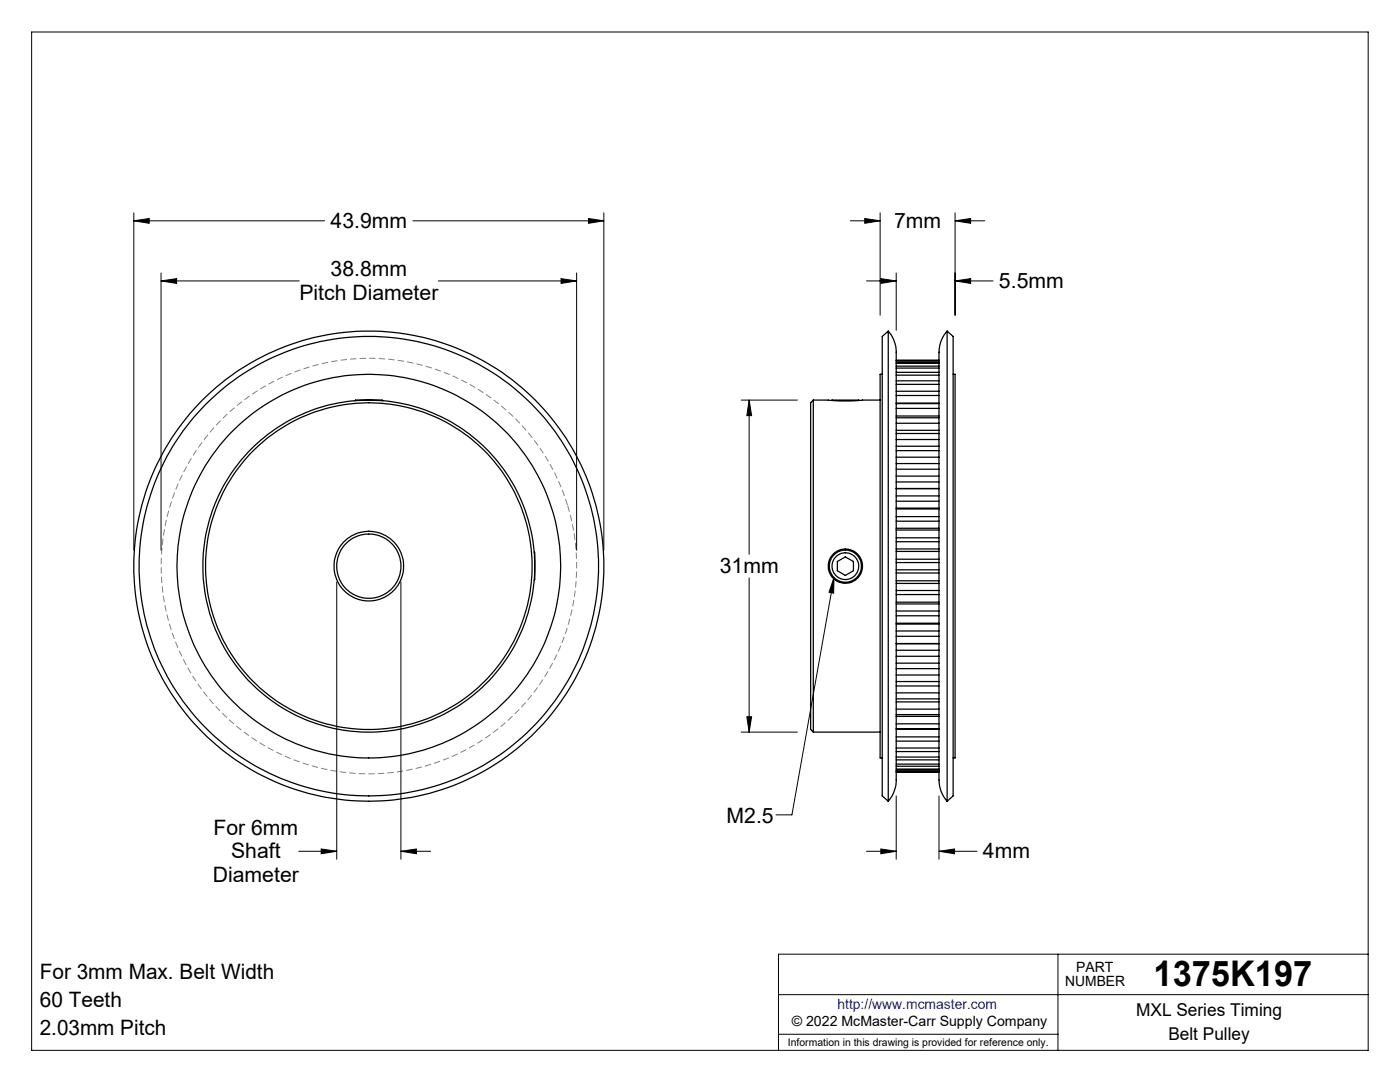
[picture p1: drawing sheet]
<svg xmlns="http://www.w3.org/2000/svg" width="279mm" height="216mm" viewBox="0 0 279 216" stroke-linecap="round" stroke-linejoin="round" font-family="sans-serif">
<g fill="none" stroke="#000" stroke-width=".2">
<path d="M6.3 6.4h266.7v203.2h-266.7zM26.7 44.1l3.1-.5v1zM26.7 42.5v67.3M26.7 44.1h38.1M32.1 56.1l3.1-.5v1zM32.1 54.5v55.3M32.1 56.1h27.6M82.4 44.1h38.1M87.5 56.1h27.6M112 55.6l3.1 .5-3.1 .5zM115.1 54.5v55.3M117.4 43.6l3.1 .5-3.1 .5z"/>
<path d="M120.5 42.5v67.3M169.7 44.1h5.9M172.6 43.6l3 .5-3 .5zM172.9 56.1h6M175.6 42.5v20.4M175.8 55.6l3.1 .5-3.1 .5zM178.9 54.5v11.4M190.6 44.1l3.1-.5v1zM190.6 56.1l3.1-.5v1zM190.6 56.1h7.6M190.6 44.1h5.9M190.6 42.5v20.4"/>
<path d="M147.9 79.8h11.2M149.5 79.8l.5 3.1h-1zM149.5 79.8v30.8M67.2 116.1v55.4M80 116.1v55.4M149.5 115.3v30.8M166.4 115.3v3.1l-.9-.2zM166.4 115.3l-8.4 47.3h-3.1M147.9 146.1h11.2M149 143h1l-.5 3.1zM178.9 158.8v12.7M187.4 158.8v12.7"/>
<path d="M59.6 169.9h7.6M64.1 169.4l3.1 .5-3.1 .5zM80 169.9l3.1-.5v1zM80 169.9h5.9M172.9 169.9h6M175.8 169.4l3.1 .5-3.1 .5zM187.4 169.9l3.1-.5v1zM187.4 169.9h7.6M155.4 198.5h117.6M211.1 190.4v19.2M273 190.4h-117.6v19.2M155.4 206.4h55.7"/>
</g>
<path d="M113.3 100.8a41.5 41.5 0 0 0-69.5-16.7 41.5 41.5 0 0 0 19.1 68.9 41.5 41.5 0 0 0 50.9-50.1l-.5-2.1" fill="none" stroke="#808080" stroke-width=".2" stroke-dasharray="1.3 .6" stroke-dashoffset="-.1" stroke-linecap="butt"/>
<g fill="#000">
<path d="M166.4 115.3v3.1l-.9-.2z"/>
<path d="M64.1 169.4l3.1 .5-3.1 .5zM80 169.9l3.1-.5v1zM32.1 56.1l3.1-.5v1zM112 55.6l3.1 .5-3.1 .5zM26.7 44.1l3.1-.5v1zM117.4 43.6l3.1 .5-3.1 .5zM149.5 79.8l.5 3.1h-1zM149 143h1l-.5 3.1zM172.6 43.6l3 .5-3 .5zM190.6 44.1l3.1-.5v1zM175.8 55.6l3.1 .5-3.1 .5zM190.6 56.1l3.1-.5v1zM175.8 169.4l3.1 .5-3.1 .5zM187.4 169.9l3.1-.5v1z"/>
</g>
<g fill="none" stroke="#000" stroke-width=".25">
<path d="M70.8 80l.1-.2h5.4l.1 .2M162.3 79.8h3l2.2 .2 8.1-.2M162.3 79.8v66.3M162.3 79.8l-.5 .6v65.2l.5 .5M166 79.9h5.4M176.1 74.7h-.5v76.5h.5M177.3 66.1a7.2 7.2 0 0 1 1.6 5.7v83.5a6.6 6.6 0 0 1-1.6 4.6M177.3 66.1v93.8M177.3 66.1l-1.2 1v91.7l1.2 1.1M178.9 78.9h8.5M178.9 78.1h8.5M178.9 76.7h8.5"/>
<path d="M178.9 76h8.5M178.9 74.9h8.5M178.9 74.3h8.5M178.9 73.4h8.5M178.9 73.1h8.5M178.9 72.5h8.5M178.9 72.2h8.5M178.9 72h8.5M178.9 71.9h8.5M189 66.1a7.6 7.6 0 0 0-1.6 5.9v83.4a6.4 6.4 0 0 0 1.6 4.5M189 66.1v93.8M189 66.1l1.2 1v91.7l-1.2 1.1"/>
<path d="M190.2 74.7h.4v76.5h-.4M178.9 99h8.5M178.9 97.5h8.5M178.9 96.2h8.5M178.9 95h8.5M178.9 93.6h8.5M178.9 91.2h8.5M178.9 89.9h8.5M178.9 92.5h8.5M178.9 89h8.5M178.9 87.7h8.5M178.9 86.5h8.5"/>
<path d="M178.9 85.9h8.5M178.9 84.5h8.5M178.9 83.4h8.5M178.9 83h8.5M178.9 81.5h8.5M178.9 80.5h8.5M178.9 80.4h8.5M106.6 110.2l.1 .1v5.3l-.1 .1M167.1 112l1.6-.9 1.6 .9v1.9l-1.6 .9-1.6-.9zM178.9 115.9h8.5M178.9 114.3h8.5M178.9 113.7h8.5"/>
<path d="M178.9 112.3h8.5M178.9 111.6h8.5M178.9 110h8.5M178.9 116.4h8.5M178.9 109.5h8.5M178.9 118.6h8.5M178.9 117.8h8.5M178.9 107.3h8.5M178.9 105.8h8.5M178.9 108.1h8.5M178.9 105.4h8.5M178.9 103.1h8.5"/>
<path d="M178.9 101.6h8.5M178.9 104h8.5M178.9 101.4h8.5M178.9 100h8.5M178.9 120.2h8.5M178.9 120.5h8.5M178.9 122.9h8.5M178.9 121.9h8.5M178.9 124.4h8.5M178.9 124.5h8.5M178.9 128.4h8.5M178.9 127h8.5"/>
<path d="M178.9 125.9h8.5M178.9 131h8.5M178.9 129.8h8.5M178.9 132.3h8.5M178.9 136h8.5M178.9 134.7h8.5M178.9 133.4h8.5M178.9 136.9h8.5M178.9 139.5h8.5M178.9 138.3h8.5M162.3 146.1h13.3M178.9 140.1h8.5"/>
<path d="M178.9 141.5h8.5M178.9 142.6h8.5M178.9 142.9h8.5M178.9 144.4h8.5M178.9 145.4h8.5M178.9 145.5h8.5M178.9 147.9h8.5M178.9 147h8.5M178.9 150h8.5M178.9 149.3h8.5M178.9 151.1h8.5M178.9 151.6h8.5"/>
<path d="M178.9 152.5h8.5M178.9 152.9h8.5M178.9 153.5h8.5M178.9 153.7h8.5M178.9 154h8.5M178.9 154.1h8.5"/>
<circle cx="73.6" cy="113" r="32.6"/>
<circle cx="73.6" cy="113" r="38.3"/>
<circle cx="73.6" cy="113" r="45.8"/>
<circle cx="73.6" cy="113" r="6.4"/>
<circle cx="73.6" cy="113" r="33.1"/>
<circle cx="73.6" cy="113" r="46.9"/>
<circle cx="73.6" cy="113" r="6.9"/>
<circle cx="168.7" cy="113" r="3.2"/>
<circle cx="168.7" cy="113" r="2.66"/>
<circle cx="168.7" cy="113" r="3.4"/>
</g>
<text font-size="7.1" x="230.2" y="196.8">1375K197</text>
<g font-size="4.2">
<text x="66" y="45.5">43.9mm</text>
<text x="178.4" y="45.5">7mm</text>
<text x="59.7" y="59.8">Pitch Diameter</text>
<text x="66" y="55.1">38.8mm</text>
<text x="199.4" y="57.5">5.5mm</text>
<text x="143.6" y="114.4">31mm</text>
<text x="42.6" y="166.5">For 6mm</text>
<text x="145" y="164.1">M2.5</text>
<text x="46.1" y="171.3">Shaft</text>
<text x="196.2" y="171.3">4mm</text>
<text x="42.5" y="176">Diameter</text>
<text x="7.9" y="195.4">For 3mm Max. Belt Width</text>
<text x="7.9" y="200.9">60 Teeth</text>
<text x="7.9" y="206.5">2.03mm Pitch</text>
</g>
<g font-size="3.5">
<text x="226.7" y="202.8">MXL Series Timing</text>
<text x="233.2" y="207.5">Belt Pulley</text>
</g>
<g font-size="2.8">
<text x="212.6" y="196.8">NUMBER</text>
<text x="214.8" y="194">PART</text>
<text x="158" y="204.8">© 2022 McMaster-Carr Supply Company</text>
</g>
<text font-size="2.8" fill="#00f" x="167.1" y="201.4">http://www.mcmaster.com</text>
<text font-size="2.1" x="157.3" y="208.6">Information in this drawing is provided for reference only.</text>
</svg>
